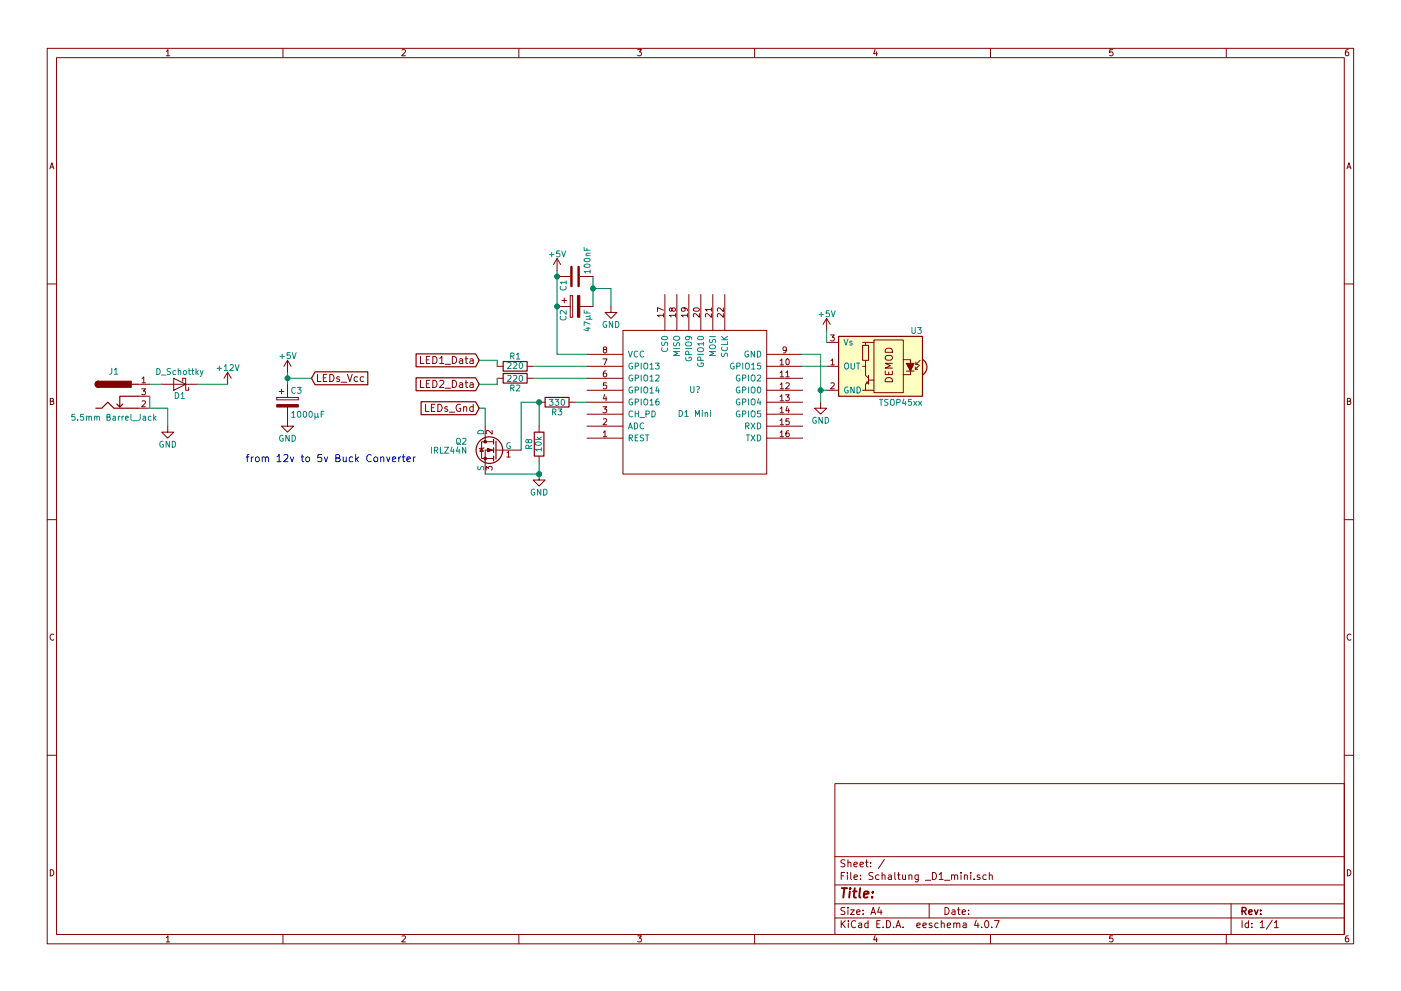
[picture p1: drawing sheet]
EESchema Schematic File Version 2
LIBS:power
LIBS:device
LIBS:switches
LIBS:relays
LIBS:motors
LIBS:transistors
LIBS:conn
LIBS:linear
LIBS:regul
LIBS:74xx
LIBS:cmos4000
LIBS:adc-dac
LIBS:memory
LIBS:xilinx
LIBS:microcontrollers
LIBS:dsp
LIBS:microchip
LIBS:analog_switches
LIBS:motorola
LIBS:texas
LIBS:intel
LIBS:audio
LIBS:interface
LIBS:digital-audio
LIBS:philips
LIBS:display
LIBS:cypress
LIBS:siliconi
LIBS:opto
LIBS:atmel
LIBS:contrib
LIBS:valves
LIBS:ESP8266
EELAYER 25 0
EELAYER END
$Descr A4 11693 8268
encoding utf-8
Sheet 1 1
Title ""
Date ""
Rev ""
Comp ""
Comment1 ""
Comment2 ""
Comment3 ""
Comment4 ""
$EndDescr
$Comp
L +12V #PWR1
U 1 1
P 1900 3200
F 0 "#PWR1" H 1900 3050 50  0001 C CNN
F 1 "+12V" H 1900 3340 50  0000 C CNN
F 2 "" H 1900 3200 50  0001 C CNN
F 3 "" H 1900 3200 50  0001 C CNN
	1    1900 3200
	1    0    0    -1  
$EndComp
$Comp
L GND #PWR6
U 1 1
P 1400 3550
F 0 "#PWR6" H 1400 3300 50  0001 C CNN
F 1 "GND" H 1400 3400 50  0000 C CNN
F 2 "" H 1400 3550 50  0001 C CNN
F 3 "" H 1400 3550 50  0001 C CNN
	1    1400 3550
	1    0    0    -1  
$EndComp
$Comp
L +5V #PWR2
U 1 1
P 2400 3100
F 0 "#PWR2" H 2400 2950 50  0001 C CNN
F 1 "+5V" H 2400 3240 50  0000 C CNN
F 2 "" H 2400 3100 50  0001 C CNN
F 3 "" H 2400 3100 50  0001 C CNN
	1    2400 3100
	1    0    0    -1  
$EndComp
$Comp
L BUZ11 Q2
U 1 1
P 4150 3750
F 0 "Q2" H 4400 3825 50  0000 L CNN
F 1 "IRLZ44N" H 4400 3750 50  0000 L CNN
F 2 "TO_SOT_Packages_THT:TO-220_Vertical" H 4400 3675 50  0001 L CIN
F 3 "" H 4150 3750 50  0001 L CNN
	1    4150 3750
	-1   0    0    -1  
$EndComp
$Comp
L GND #PWR5
U 1 1
P 2400 3500
F 0 "#PWR5" H 2400 3250 50  0001 C CNN
F 1 "GND" H 2400 3350 50  0000 C CNN
F 2 "" H 2400 3500 50  0001 C CNN
F 3 "" H 2400 3500 50  0001 C CNN
	1    2400 3500
	1    0    0    -1  
$EndComp
$Comp
L CP C3
U 1 1
P 2400 3350
F 0 "C3" H 2425 3450 50  0000 L CNN
F 1 "1000µF" H 2425 3250 50  0000 L CNN
F 2 "" H 2438 3200 50  0001 C CNN
F 3 "" H 2400 3350 50  0001 C CNN
	1    2400 3350
	1    0    0    -1  
$EndComp
$Comp
L GND #PWR11
U 1 1
P 6850 3350
F 0 "#PWR11" H 6850 3100 50  0001 C CNN
F 1 "GND" H 6850 3200 50  0000 C CNN
F 2 "" H 6850 3350 50  0001 C CNN
F 3 "" H 6850 3350 50  0001 C CNN
	1    6850 3350
	-1   0    0    -1  
$EndComp
$Comp
L Barrel_Jack J1
U 1 1
P 950 3300
F 0 "J1" H 950 3510 50  0000 C CNN
F 1 "5.5mm Barrel_Jack" H 950 3125 50  0000 C CNN
F 2 "" H 1000 3260 50  0001 C CNN
F 3 "" H 1000 3260 50  0001 C CNN
	1    950  3300
	1    0    0    -1  
$EndComp
$Comp
L D_Schottky D1
U 1 1
P 1500 3200
F 0 "D1" H 1500 3300 50  0000 C CNN
F 1 "D_Schottky" H 1500 3100 50  0000 C CNN
F 2 "" H 1500 3200 50  0001 C CNN
F 3 "" H 1500 3200 50  0001 C CNN
	1    1500 3200
	-1   0    0    1   
$EndComp
Text Notes 2050 3850 0    60   ~ 0
from 12v to 5v Buck Converter
$Comp
L R R3
U 1 1
P 4650 3350
F 0 "R3" V 4730 3350 50  0000 C CNN
F 1 "330" V 4650 3350 50  0000 C CNN
F 2 "" V 4580 3350 50  0001 C CNN
F 3 "" H 4650 3350 50  0001 C CNN
	1    4650 3350
	0    -1   1    0   
$EndComp
$Comp
L R R1
U 1 1
P 4300 3050
F 0 "R1" V 4380 3050 50  0000 C CNN
F 1 "220" V 4300 3050 50  0000 C CNN
F 2 "" V 4230 3050 50  0001 C CNN
F 3 "" H 4300 3050 50  0001 C CNN
	1    4300 3050
	0    1    -1   0   
$EndComp
$Comp
L R R2
U 1 1
P 4300 3150
F 0 "R2" V 4380 3150 50  0000 C CNN
F 1 "220" V 4300 3150 50  0000 C CNN
F 2 "" V 4230 3150 50  0001 C CNN
F 3 "" H 4300 3150 50  0001 C CNN
	1    4300 3150
	0    -1   1    0   
$EndComp
Text GLabel 4000 3000 0    60   Input ~ 0
LED1_Data
Text GLabel 4000 3200 0    60   Input ~ 0
LED2_Data
Text GLabel 2600 3150 2    60   Input ~ 0
LEDs_Vcc
Text GLabel 4000 3400 0    60   Input ~ 0
LEDs_Gnd
Wire Wire Line
	1350 3200 1250 3200
Wire Wire Line
	1900 3200 1650 3200
Wire Wire Line
	1250 3300 1250 3400
Wire Wire Line
	1250 3400 1400 3400
Wire Wire Line
	1400 3400 1400 3550
Wire Wire Line
	4450 3050 4900 3050
Wire Wire Line
	4450 3150 4900 3150
Wire Wire Line
	4000 3000 4150 3000
Wire Wire Line
	4150 3000 4150 3050
Wire Wire Line
	4000 3200 4150 3200
Wire Wire Line
	4150 3200 4150 3150
Wire Wire Line
	4350 3350 4500 3350
Wire Wire Line
	4350 3350 4350 3750
$Comp
L R R8
U 1 1
P 4500 3700
F 0 "R8" V 4580 3700 50  0000 C CNN
F 1 "10k" V 4500 3700 50  0000 C CNN
F 2 "" V 4430 3700 50  0001 C CNN
F 3 "" H 4500 3700 50  0001 C CNN
	1    4500 3700
	-1   0    0    1   
$EndComp
$Comp
L TSOP45xx U3
U 1 1
P 7300 3050
F 0 "U3" H 6900 3350 50  0000 L CNN
F 1 "TSOP45xx" H 6900 2750 50  0000 L CNN
F 2 "Opto-Devices:IRReceiver_Vishay_MOLD-3pin" H 7250 2675 50  0001 C CNN
F 3 "" H 7950 3350 50  0001 C CNN
	1    7300 3050
	-1   0    0    -1  
$EndComp
$Comp
L ESP-12E U?
U 1 1
P 5800 3350
F 0 "U?" H 5800 3250 50  0000 C CNN
F 1 "D1 Mini" H 5800 3450 50  0000 C CNN
F 2 "" H 5800 3350 50  0001 C CNN
F 3 "" H 5800 3350 50  0001 C CNN
	1    5800 3350
	1    0    0    1   
$EndComp
Wire Wire Line
	2400 3100 2400 3200
Wire Wire Line
	2600 3150 2400 3150
Connection ~ 2400 3150
$Comp
L +5V #PWR?
U 1 1
P 4650 2250
F 0 "#PWR?" H 4650 2100 50  0001 C CNN
F 1 "+5V" H 4650 2390 50  0000 C CNN
F 2 "" H 4650 2250 50  0001 C CNN
F 3 "" H 4650 2250 50  0001 C CNN
	1    4650 2250
	1    0    0    -1  
$EndComp
$Comp
L GND #PWR?
U 1 1
P 4500 3950
F 0 "#PWR?" H 4500 3700 50  0001 C CNN
F 1 "GND" H 4500 3800 50  0000 C CNN
F 2 "" H 4500 3950 50  0001 C CNN
F 3 "" H 4500 3950 50  0001 C CNN
	1    4500 3950
	1    0    0    -1  
$EndComp
Wire Wire Line
	4050 3950 4500 3950
Wire Wire Line
	4500 3350 4500 3550
Wire Wire Line
	4500 3950 4500 3850
Wire Wire Line
	4900 3350 4800 3350
Wire Wire Line
	4000 3400 4050 3400
Wire Wire Line
	4050 3400 4050 3550
Connection ~ 4500 3350
Connection ~ 4500 3950
$Comp
L +5V #PWR?
U 1 1
P 6900 2750
F 0 "#PWR?" H 6900 2600 50  0001 C CNN
F 1 "+5V" H 6900 2890 50  0000 C CNN
F 2 "" H 6900 2750 50  0001 C CNN
F 3 "" H 6900 2750 50  0001 C CNN
	1    6900 2750
	1    0    0    -1  
$EndComp
Wire Wire Line
	6900 2750 6900 2850
Wire Wire Line
	6900 3050 6700 3050
Wire Wire Line
	6700 2950 6850 2950
Wire Wire Line
	6850 2950 6850 3350
Wire Wire Line
	6850 3250 6900 3250
Connection ~ 6850 3250
$Comp
L C C1
U 1 1
P 4800 2300
F 0 "C1" H 4825 2400 50  0000 L CNN
F 1 "100nF" H 4550 2200 50  0000 L CNN
F 2 "" H 4838 2150 50  0001 C CNN
F 3 "" H 4800 2300 50  0001 C CNN
	1    4800 2300
	0    -1   1    0   
$EndComp
$Comp
L CP C2
U 1 1
P 4800 2550
F 0 "C2" H 4825 2650 50  0000 L CNN
F 1 "47µF" H 4825 2450 50  0000 L CNN
F 2 "" H 4838 2400 50  0001 C CNN
F 3 "" H 4800 2550 50  0001 C CNN
	1    4800 2550
	0    -1   1    0   
$EndComp
Wire Wire Line
	4950 2300 4950 2550
Wire Wire Line
	4650 2250 4650 2950
Wire Wire Line
	4950 2400 5100 2400
Wire Wire Line
	5100 2400 5100 2550
Connection ~ 4950 2400
$Comp
L GND #PWR?
U 1 1
P 5100 2550
F 0 "#PWR?" H 5100 2300 50  0001 C CNN
F 1 "GND" H 5100 2400 50  0000 C CNN
F 2 "" H 5100 2550 50  0001 C CNN
F 3 "" H 5100 2550 50  0001 C CNN
	1    5100 2550
	1    0    0    -1  
$EndComp
Connection ~ 4650 2300
Wire Wire Line
	4650 2950 4900 2950
Connection ~ 4650 2550
$EndSCHEMATC
